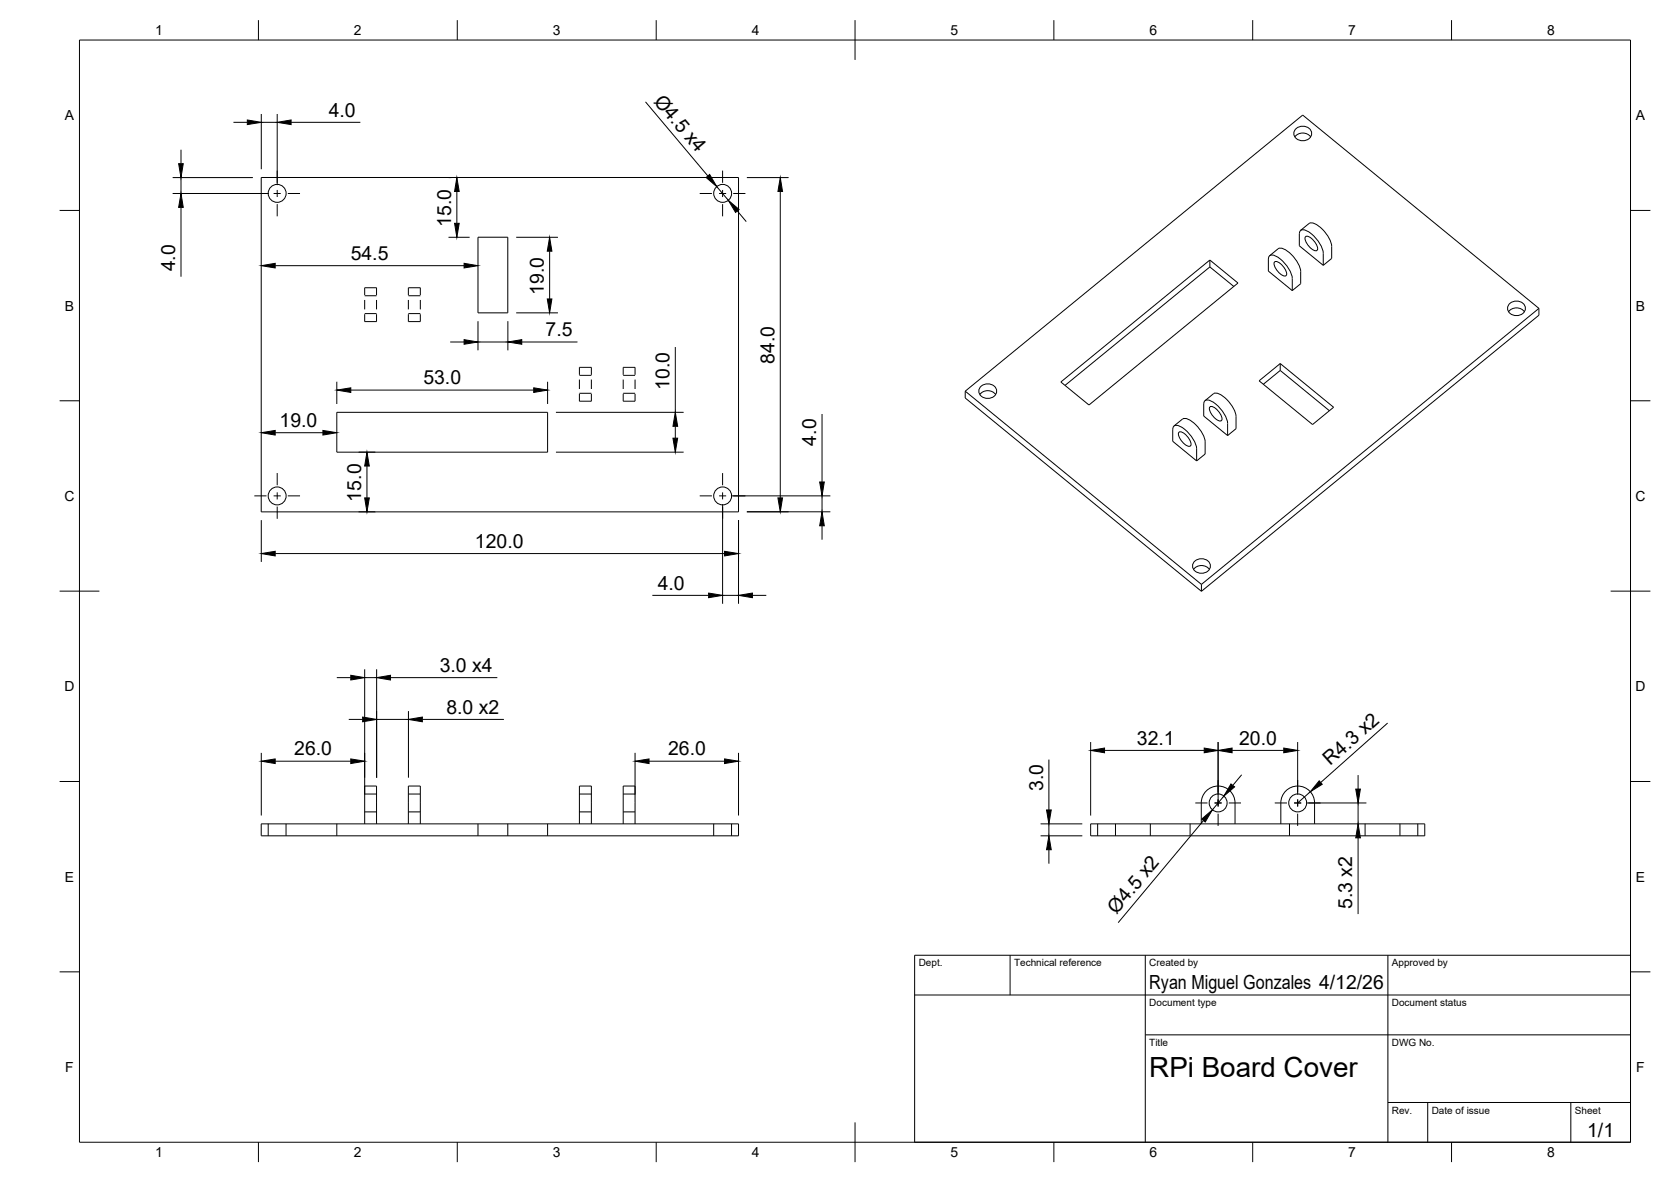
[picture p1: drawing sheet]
<svg xmlns="http://www.w3.org/2000/svg" width="420mm" height="297mm" viewBox="0 0 420 297" stroke-linecap="round" stroke-linejoin="round" font-family="sans-serif">
<!-- layer: Visible -->
<g fill="none" stroke="#000" stroke-width=".25">
<path d="M325.6 34.4a2.52 2.52 0 0 1 4 0M326 32.3a2.37 2.37 0 0 1 3.8 1.2 2.3 2.3 0 0 1-2.2 1.9 2.3 2.3 0 0 1-2.3-1.9l.3-.9zM65.7 44.6h120v84h-120zM120.2 59.6h7.5v19h-7.5zM326.7 58.7v3.1l6 4.9M326.7 58.7a.88 .88 0 0 1 1.1-1 8 8 0 0 1 4.9 5.9M328.2 59.5a1.95 1.95 0 0 1 2.3 1.2l.4 .5a1.42 1.42 0 0 1 .1 1.8 3.6 3.6 0 0 1-2.8-3.5zM329.1 56.2l-2.1 1.7M329.2 56.2a2.59 2.59 0 0 1 2.7 .9 7.9 7.9 0 0 1 2.9 4.8v3l-2.1 1.8M304.2 67.1l6 4.9M304.2 65.3v1.8M304.2 67.1l-36.4 29.7"/>
<path d="M318.9 65.1v3l6 4.9M318.9 65.1a.88 .88 0 0 1 1.2-1 8 8 0 0 1 4.8 5.9M319.2 64.3l2.2-1.8a2.59 2.59 0 0 1 2.8 .9 7.9 7.9 0 0 1 2.9 4.9l-.1 3-2.1 1.7M320.4 65.9a1.95 1.95 0 0 1 2.3 1.2l.4 .4a1.42 1.42 0 0 1 .1 1.9 3.6 3.6 0 0 1-2.8-3.5zM324.9 70v3M332.7 63.7v3M379.3 78.3a2.52 2.52 0 0 1 4 0M379.7 76.2a2.37 2.37 0 0 1 3.9 1.3 2.3 2.3 0 0 1-2.3 1.8 2.3 2.3 0 0 1-2.2-1.8l.2-.9zM386.9 77.5l-84.8 69.4M386.9 77.5l-59.3-48.6-84.9 69.4M386.9 77.5v1.7l-84.8 69.4M242.7 98.3l59.4 48.6"/>
<path d="M242.7 98.3v1.7l59.4 48.6M246.4 99.1a2.52 2.52 0 0 1 3.9 0M246.8 97a2.37 2.37 0 0 1 3.8 1.3 2.3 2.3 0 0 1-2.2 1.8 2.3 2.3 0 0 1-2.3-1.8l.3-.9zM266.7 96l37.5-30.7 7.1 5.8-37.5 30.7zM316.6 95.7l5.3-4.3 13.4 10.9-5.3 4.4zM321.9 93.1l12.4 10.1M321.9 91.4v1.7M321.9 93.1l-4.3 3.5M84.7 103.6h53v10h-53zM295.2 107l2.1-1.7a2.59 2.59 0 0 1 2.8 .9 7.9 7.9 0 0 1 2.9 4.9v3l-2.1 1.7M296.4 108.7a1.95 1.95 0 0 1 2.3 1.2l.3 .4a1.42 1.42 0 0 1 .2 1.9 3.6 3.6 0 0 1-2.8-3.5zM300.9 112.8v3"/>
<path d="M300.9 112.8a7.9 7.9 0 0 0-4.9-5.9 .88 .88 0 0 0-1.1 1v3l6 4.9M303 100.7l2.1-1.8a2.59 2.59 0 0 1 2.8 1 7.9 7.9 0 0 1 2.9 4.8M304.2 102.3a1.95 1.95 0 0 1 2.3 1.2l.3 .5a1.42 1.42 0 0 1 .2 1.8 3.6 3.6 0 0 1-2.8-3.5zM308.7 106.4v3.1M308.7 106.4a7.9 7.9 0 0 0-4.9-5.9 .88 .88 0 0 0-1.1 1v3l6 5M310.8 104.7v3l-2.1 1.8M300.1 143.1a2.52 2.52 0 0 1 4 0M300.5 140.9a2.37 2.37 0 0 1 3.9 1.3 2.3 2.3 0 0 1-2.3 1.9 2.3 2.3 0 0 1-2.3-1.9l.3-.9zM302.1 146.9v1.7M65.7 207h120v3h-120zM91.7 207v-9.5h3v9.5M102.7 207v-9.5h3v9.5"/>
<path d="M145.7 207v-9.5h3v9.5M156.7 207v-9.5h3v9.5M274.2 207h84v3h-84zM302 207v-5.2a4.2 4.2 0 0 1 4.3-4.3 4.2 4.2 0 0 1 4.2 4.3v5.2M322.1 207v-5.2a4.2 4.2 0 0 1 4.2-4.3 4.2 4.2 0 0 1 4.2 4.3v5.2"/>
<circle cx="69.7" cy="48.6" r="2.25"/>
<circle cx="181.7" cy="48.6" r="2.25"/>
<circle cx="69.7" cy="124.6" r="2.25"/>
<circle cx="181.7" cy="124.6" r="2.25"/>
<circle cx="306.3" cy="201.8" r="2.25"/>
<circle cx="326.3" cy="201.8" r="2.25"/>
</g>
<!-- layer: Hidden -->
<g fill="none" stroke="#000" stroke-width=".25">
<path d="M91.7 79v1.8h3v-1.8M91.7 74.2v-1.9h3v1.9M91.7 75.4v2.4M91.7 78.8h3M91.7 74.3h3M94.7 75.4v2.4M102.7 74.2v-1.9h3v1.9M102.7 75.4v2.4M102.7 79v1.8h3v-1.8M102.7 78.8h3M102.7 74.3h3M105.7 75.4v2.4"/>
<path d="M145.7 99v1.8h3v-1.8M145.7 94.2v-1.9h3v1.9M145.7 95.4v2.4M145.7 98.8h3M145.7 94.3h3M148.7 95.4v2.4M156.7 94.2v-1.9h3v1.9M156.7 95.4v2.4M156.7 99v1.8h3v-1.8M156.7 98.8h3M156.7 94.3h3M159.7 95.4v2.4"/>
<path d="M91.7 199.5h3M102.7 199.5h3M145.7 199.5h3M156.7 199.5h3M67.4 207v3M71.9 207v3M84.7 207v3M91.7 204h3M102.7 204h3M120.2 207v3M127.7 207v3M137.7 207v3"/>
<path d="M145.7 204h3M156.7 204h3M179.5 207v3M183.9 207v3M276 207v3M280.5 207v3M289.2 207v3M299.2 207v3M324.2 207v3M343.2 207v3M352 207v3M356.5 207v3"/>
</g>
<!-- layer: BORDER -->
<g fill="none" stroke="#000" stroke-width=".25">
<path d="M20 10.1h390v276.9h-390zM65 5.1v5M115 5.1v5M165 5.1v5M215 5.1v10M265 5.1v5M315 5.1v5M365 5.1v5M15 52.9h5M410 52.9h5M15 100.7h5M410 100.7h5"/>
<path d="M15 148.6h10M405 148.6h10M15 196.4h5M410 196.4h5M15 244.2h5M410 244.2h5M65 287v5M115 287v5M165 287v5M215 282.1v9.9M265 287v5M315 287v5"/>
<path d="M365 287v5"/>
</g>
<!-- layer: TITLEBLOCK -->
<path d="M230 240.1h180v46.9h-180zM230 250h180M254 240.1v9.9M288 240.1v46.9M349 240.1v46.9M288 260.1h122M349 277.1h61M359 277.1v9.9M395 277.1v9.9" fill="none" stroke="#000" stroke-width=".25"/>
<!-- layer: Smart Centers -->
<g fill="none" stroke="#000" stroke-width=".25">
<path d="M63.9 48.6h3.1M68.8 48.6h1.8M69.7 42.9v3M69.7 47.7v1.8M69.7 51.3v3.1M72.4 48.6h3M175.9 48.6h3.1M180.8 48.6h1.8M181.7 42.9v3M181.7 47.7v1.8M181.7 51.3v3.1M184.4 48.6h3"/>
<path d="M69.7 118.9v3M181.7 118.9v3M63.9 124.6h3.1M68.8 124.6h1.8M69.7 123.7v1.8M69.7 127.3v3.1M72.4 124.6h3M175.9 124.6h3.1M180.8 124.6h1.8M181.7 123.7v1.8M181.7 127.3v3.1M184.4 124.6h3"/>
<path d="M306.3 196v3.1M326.3 196v3.1M300.5 201.8h3.1M305.4 201.8h1.8M306.3 200.9v1.8M306.3 204.5v3M309 201.8h3M320.5 201.8h3.1M325.4 201.8h1.8M326.3 200.9v1.8M326.3 204.5v3M329 201.8h3"/>
</g>
<!-- layer: FD_Dimensions -->
<g fill="none" stroke="#000" stroke-width=".25">
<path d="M45.5 37.6v3.5M58.7 30.7h3.5M65.7 28.6v13.9M65.7 30.7h4M69.7 28.6v17.9M73.2 30.7h17.4M162.3 25.6l15.7 18.6M43.4 48.6h24.2M43.4 44.6h20.2M45.5 44.6v4M45.5 52.1v17.4M112.8 44.6h.7"/>
<path d="M112.8 59.6h5.3M114.9 48.1v8M129.8 59.6h10.5M180.2 46.9l2.9 3.4M185.4 53l2.2 2.7M187.8 44.6h10.5M196.2 48.1v77M69.2 66.8h47.5M129.8 78.6h10.5M138.2 63.1v12M84.7 95.9v5.6M88.2 98h46"/>
<path d="M113.2 85.9h3.5M120.2 80.7v7.3M120.2 85.9h7.5M127.7 80.7v7.3M131.2 85.9h14M137.7 95.9v5.6M169.8 87.2v16.4M69.2 108.7h12M90.2 113.6h4.2M92.3 117.1v8M139.8 113.6h32.1M139.8 103.6h32.1"/>
<path d="M169.8 107.1v3M206.7 104v17.1M65.7 130.7v10.5M69.2 139.1h113M90.2 128.6h4.2M181.7 126.7v25M183.8 124.6h25M185.7 130.7v21M187.8 128.6h21M206.7 124.6v4M206.7 132.1v3.5M164 149.6h14.2"/>
<path d="M181.7 149.6h4M189.2 149.6h3.5M84.7 170.3h3.5M91.7 168.2v31.5M91.7 170.3h3M94.7 168.2v27.2M98.2 170.3h26.9M102.7 178.7v16.7M65.7 189.2v15.7M69.2 191.3h19M87.7 180.8h3.5M94.7 180.8h8"/>
<path d="M106.2 180.8h20.5M159.7 189.2v10.5M163.2 191.3h19M185.7 189.2v15.7M263.7 190.9v12.6M274.2 186.5v18.4M277.7 188.6h25.1M306.3 186.5v15.9M309.8 188.6h13M312.2 194.7l-2.2 2.7M326.3 186.5v13.2M329.5 199l-3.2 2.8"/>
<path d="M341.5 194.8v3.5M348.9 181.7l-16.8 14.9M261.6 210h10.5M261.6 207h10.5M263.7 207v3M263.7 213.5v3.6M302.6 206.2l-21.4 25.7M307.7 200.1l-2.9 3.4M328.4 201.8h15.2M341.5 201.8v5.2M341.5 210.6v19.1"/>
</g>
<g fill="#000" stroke="#000" stroke-width=".25">
<path d="M62.2 30.1l3.5 .6-3.5 .6zM69.7 30.7l3.5-.6v1.2zM44.9 41.1h1.2l-.6 3.5zM45.5 48.6l.6 3.5h-1.2zM114.3 56.1h1.2l-.6 3.5zM114.9 44.6l.6 3.5h-1.2zM177.5 44.6l.9-.8 1.8 3.1zM183.1 50.3l2.7 2.3-.8 .8zM196.2 44.6l.6 3.5h-1.2zM65.7 66.8l3.5-.6v1.1zM116.7 66.2l3.5 .6-3.5 .5zM137.6 75.1h1.2l-.6 3.5z"/>
<path d="M138.2 59.6l.6 3.5h-1.2zM84.7 98l3.5-.5v1.1zM116.7 85.4l3.5 .5-3.5 .6zM127.7 85.9l3.5-.5v1.1zM134.2 97.5l3.5 .5-3.5 .6zM65.7 108.7l3.5-.5v1.1zM81.2 108.2l3.5 .5-3.5 .6zM92.3 113.6l.6 3.5h-1.2zM169.2 110.1h1.2l-.6 3.5zM169.8 103.6l.6 3.5h-1.2zM65.7 139.1l3.5-.6v1.2zM91.7 125.1h1.2l-.6 3.5z"/>
<path d="M182.2 138.5l3.5 .6-3.5 .6zM195.6 125.1h1.2l-.6 3.5zM206.7 128.6l.6 3.5h-1.2zM206.1 121.1h1.2l-.6 3.5zM178.2 149l3.5 .6-3.5 .6zM185.7 149.6l3.5-.6v1.2zM88.2 169.7l3.5 .6-3.5 .6zM94.7 170.3l3.5-.6v1.2zM65.7 191.3l3.5-.6v1.2zM88.2 190.7l3.5 .6-3.5 .6zM91.2 180.2l3.5 .6-3.5 .6zM102.7 180.8l3.5-.6v1.2z"/>
<path d="M159.7 191.3l3.5-.6v1.2zM182.2 190.7l3.5 .6-3.5 .6zM274.2 188.6l3.5-.6v1.2zM302.8 188l3.5 .6-3.5 .6zM309.5 197l.9 .7-2.7 2.4zM306.3 188.6l3.5-.6v1.2zM322.8 188l3.5 .6-3.5 .6zM331.7 196.2l.8 .9-3 1.9zM340.9 198.3h1.2l-.6 3.5zM263.7 210l.6 3.5h-1.2zM263.1 203.5h1.2l-.6 3.5zM302.2 205.8l2.6-2.3-1.8 3.1z"/>
<path d="M341.5 207l.6 3.6h-1.2z"/>
</g>
<text font-size="7" x="289" y="270.6">RPi Board Cover</text>
<g font-size="4.9">
<text x="82.7" y="29.3">4.0</text>
<text x="164.3" y="25.5" transform="rotate(50 164.3 25.5)">Ø4.5 x4</text>
<text x="113.4" y="57" transform="rotate(-90 113.4 57)">15.0</text>
<text x="88.2" y="65.3">54.5</text>
<text x="44" y="68.2" transform="rotate(-90 44 68.2)">4.0</text>
<text x="136.7" y="74" transform="rotate(-90 136.7 74)">19.0</text>
<text x="137.2" y="84.5">7.5</text>
<text x="194.7" y="91.4" transform="rotate(-90 194.7 91.4)">84.0</text>
<text x="106.4" y="96.6">53.0</text>
<text x="168.3" y="97.9" transform="rotate(-90 168.3 97.9)">10.0</text>
<text x="70.3" y="107.3">19.0</text>
<text x="205.2" y="112" transform="rotate(-90 205.2 112)">4.0</text>
<text x="90.8" y="126" transform="rotate(-90 90.8 126)">15.0</text>
<text x="119.4" y="137.7">120.0</text>
<text x="165.4" y="148.2">4.0</text>
<text x="110.6" y="168.8">3.0 x4</text>
<text x="112.2" y="179.3">8.0 x2</text>
<text x="74" y="189.8">26.0</text>
<text x="168" y="189.8">26.0</text>
<text x="285.9" y="187.1">32.1</text>
<text x="311.6" y="187.1">20.0</text>
<text x="334.5" y="192.6" transform="rotate(-42 334.5 192.6)">R4.3 x2</text>
<text x="262.3" y="198.8" transform="rotate(-90 262.3 198.8)">3.0</text>
<text x="280.8" y="229.9" transform="rotate(-50 280.8 229.9)">Ø4.5 x2</text>
<text x="340" y="228.5" transform="rotate(-90 340 228.5)">5.3 x2</text>
<text x="289" y="248.5">Ryan Miguel Gonzales 4/12/26</text>
<text x="399.1" y="285.7">1/1</text>
</g>
<g font-size="3.5">
<text x="39" y="8.8">1</text>
<text x="89" y="8.8">2</text>
<text x="139" y="8.8">3</text>
<text x="189" y="8.8">4</text>
<text x="239" y="8.8">5</text>
<text x="289" y="8.8">6</text>
<text x="339" y="8.8">7</text>
<text x="389" y="8.8">8</text>
<text x="16.3" y="30.2">A</text>
<text x="411.3" y="30.2">A</text>
<text x="16.3" y="78">B</text>
<text x="411.3" y="78">B</text>
<text x="16.2" y="125.9">C</text>
<text x="411.2" y="125.9">C</text>
<text x="16.2" y="173.7">D</text>
<text x="411.2" y="173.7">D</text>
<text x="16.3" y="221.6">E</text>
<text x="411.3" y="221.6">E</text>
<text x="16.4" y="269.4">F</text>
<text x="411.4" y="269.4">F</text>
<text x="39" y="290.8">1</text>
<text x="89" y="290.8">2</text>
<text x="139" y="290.8">3</text>
<text x="189" y="290.8">4</text>
<text x="239" y="290.8">5</text>
<text x="289" y="290.8">6</text>
<text x="339" y="290.8">7</text>
<text x="389" y="290.8">8</text>
</g>
<g font-size="2.5">
<text x="231" y="242.9">Dept.</text>
<text x="255" y="242.9">Technical reference</text>
<text x="289" y="242.9">Created by</text>
<text x="350" y="242.9">Approved by</text>
<text x="289" y="252.8">Document type</text>
<text x="350" y="252.8">Document status</text>
<text x="289" y="262.9">Title</text>
<text x="350" y="262.9">DWG No.</text>
<text x="350" y="279.9">Rev.</text>
<text x="360" y="279.9">Date of issue</text>
<text x="396" y="279.9">Sheet</text>
</g>
</svg>
